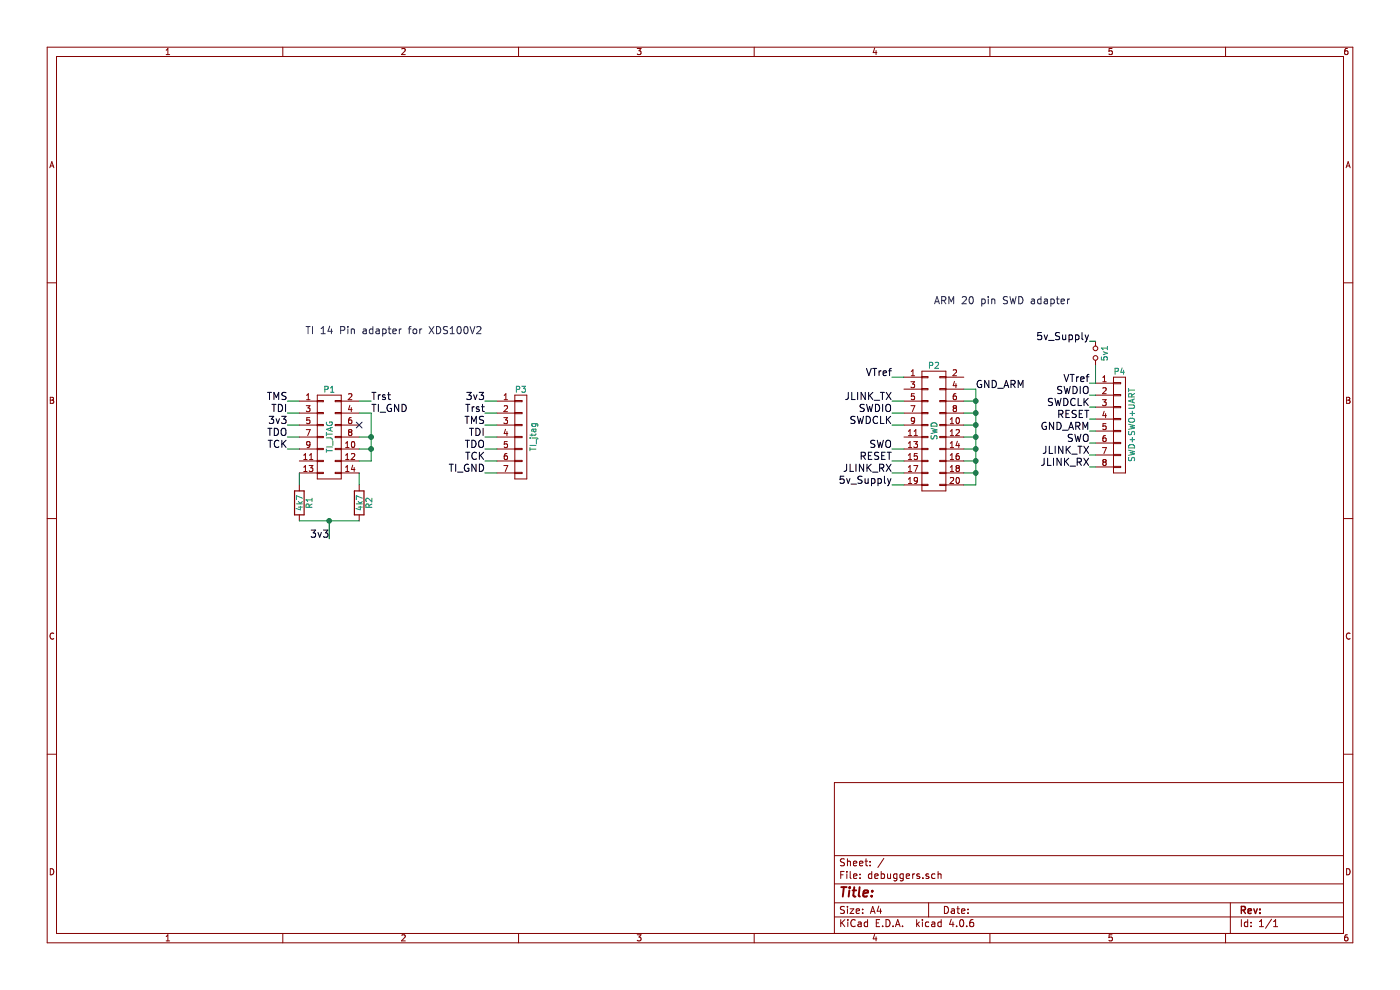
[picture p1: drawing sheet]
EESchema Schematic File Version 2
LIBS:power
LIBS:device
LIBS:transistors
LIBS:conn
LIBS:linear
LIBS:regul
LIBS:74xx
LIBS:cmos4000
LIBS:adc-dac
LIBS:memory
LIBS:xilinx
LIBS:microcontrollers
LIBS:dsp
LIBS:microchip
LIBS:analog_switches
LIBS:motorola
LIBS:texas
LIBS:intel
LIBS:audio
LIBS:interface
LIBS:digital-audio
LIBS:philips
LIBS:display
LIBS:cypress
LIBS:siliconi
LIBS:opto
LIBS:atmel
LIBS:contrib
LIBS:valves
LIBS:debuggers-cache
EELAYER 25 0
EELAYER END
$Descr A4 11693 8268
encoding utf-8
Sheet 1 1
Title ""
Date ""
Rev ""
Comp ""
Comment1 ""
Comment2 ""
Comment3 ""
Comment4 ""
$EndDescr
$Comp
L CONN_02X10 P2
U 1 1
P 7800 3600
F 0 "P2" H 7800 4150 50  0000 C CNN
F 1 "SWD" V 7800 3600 50  0000 C CNN
F 2 "Pin_Headers:Pin_Header_Straight_2x10_Pitch2.54mm" H 7800 2400 50  0001 C CNN
F 3 "" H 7800 2400 50  0000 C CNN
	1    7800 3600
	1    0    0    -1  
$EndComp
$Comp
L CONN_02X07 P1
U 1 1
P 2750 3650
F 0 "P1" H 2750 4050 50  0000 C CNN
F 1 "TI_JTAG" V 2750 3650 50  0000 C CNN
F 2 "Pin_Headers:Pin_Header_Straight_1x02_Pitch2.00mm" H 2750 2450 50  0001 C CNN
F 3 "" H 2750 2450 50  0000 C CNN
	1    2750 3650
	1    0    0    -1  
$EndComp
$Comp
L CONN_01X07 P3
U 1 1
P 4350 3650
F 0 "P3" H 4350 4050 50  0000 C CNN
F 1 "TI_jtag" V 4450 3650 50  0000 C CNN
F 2 "Pin_Headers:Pin_Header_Straight_1x29_Pitch2.00mm_SMD_Pin1Right" H 4350 3650 50  0001 C CNN
F 3 "" H 4350 3650 50  0000 C CNN
	1    4350 3650
	1    0    0    -1  
$EndComp
$Comp
L CONN_01X08 P4
U 1 1
P 9350 3550
F 0 "P4" H 9350 4000 50  0000 C CNN
F 1 "SWD+SWO+UART" V 9450 3550 50  0000 C CNN
F 2 "Pin_Headers:Pin_Header_Straight_1x08_Pitch2.54mm" H 9350 3550 50  0001 C CNN
F 3 "" H 9350 3550 50  0000 C CNN
	1    9350 3550
	1    0    0    -1  
$EndComp
Text Label 7450 3150 2    60   ~ 0
VTref
Text Label 8150 3250 0    60   ~ 0
GND_ARM
Text Label 7450 3450 2    60   ~ 0
SWDIO
Text Label 7450 3550 2    60   ~ 0
SWDCLK
Text Label 7450 3750 2    60   ~ 0
SWO
Text Label 7450 3850 2    60   ~ 0
RESET
Text Label 9100 3200 2    60   ~ 0
VTref
Text Label 9100 3300 2    60   ~ 0
SWDIO
Text Label 9100 3400 2    60   ~ 0
SWDCLK
Text Label 9100 3500 2    60   ~ 0
RESET
Text Label 9100 3600 2    60   ~ 0
GND_ARM
Text Label 9100 3700 2    60   ~ 0
SWO
Wire Wire Line
	9100 3200 9150 3200
Wire Wire Line
	9150 3300 9100 3300
Wire Wire Line
	9150 3400 9100 3400
Wire Wire Line
	9100 3500 9150 3500
Wire Wire Line
	9150 3600 9100 3600
Wire Wire Line
	9100 3700 9150 3700
Wire Wire Line
	7550 3150 7450 3150
Wire Wire Line
	7550 3450 7450 3450
Wire Wire Line
	7450 3550 7550 3550
Wire Wire Line
	7550 3750 7450 3750
Wire Wire Line
	7450 3850 7550 3850
Wire Wire Line
	8050 3250 8150 3250
Wire Wire Line
	8150 3250 8150 4050
Wire Wire Line
	8150 4050 8050 4050
Wire Wire Line
	8050 3950 8150 3950
Connection ~ 8150 3950
Wire Wire Line
	8050 3850 8150 3850
Connection ~ 8150 3850
Wire Wire Line
	8050 3750 8150 3750
Connection ~ 8150 3750
Wire Wire Line
	8050 3650 8150 3650
Connection ~ 8150 3650
Wire Wire Line
	8050 3550 8150 3550
Connection ~ 8150 3550
Wire Wire Line
	8050 3450 8150 3450
Connection ~ 8150 3450
Wire Wire Line
	8050 3350 8150 3350
Connection ~ 8150 3350
Text Label 7450 3350 2    60   ~ 0
JLINK_TX
Text Label 7450 3950 2    60   ~ 0
JLINK_RX
Text Label 7450 4050 2    60   ~ 0
5v_Supply
Wire Wire Line
	7550 3350 7450 3350
Wire Wire Line
	7550 3950 7450 3950
Wire Wire Line
	7450 4050 7550 4050
Text Label 9100 2850 2    60   ~ 0
5v_Supply
Text Label 9100 3800 2    60   ~ 0
JLINK_TX
Text Label 9100 3900 2    60   ~ 0
JLINK_RX
Wire Wire Line
	9150 3800 9100 3800
Wire Wire Line
	9150 3900 9100 3900
$Comp
L Jumper_NO_Small 5v1
U 1 1
P 9150 2950
F 0 "5v1" H 9150 3030 50  0000 C CNN
F 1 "Jumper_NO_Small" H 9160 2890 50  0001 C CNN
F 2 "Pin_Headers:Pin_Header_Straight_1x02_Pitch2.54mm" H 9150 2950 50  0001 C CNN
F 3 "" H 9150 2950 50  0000 C CNN
	1    9150 2950
	0    1    1    0   
$EndComp
Wire Wire Line
	9150 2850 9100 2850
Wire Wire Line
	9150 3200 9150 3050
Text Label 2400 3350 2    60   ~ 0
TMS
Text Label 2400 3450 2    60   ~ 0
TDI
Text Label 2400 3550 2    60   ~ 0
3v3
Text Label 2400 3650 2    60   ~ 0
TDO
Text Label 2400 3750 2    60   ~ 0
TCK
Text Label 3100 3350 0    60   ~ 0
Trst
Text Label 3100 3450 0    60   ~ 0
TI_GND
$Comp
L R R1
U 1 1
P 2500 4200
F 0 "R1" V 2580 4200 50  0000 C CNN
F 1 "4k7" V 2500 4200 50  0000 C CNN
F 2 "Relays_THT:Relay_SPDT_PotterBrumfield_T9AP5D52_12V30A" V 2430 4200 50  0001 C CNN
F 3 "" H 2500 4200 50  0000 C CNN
	1    2500 4200
	1    0    0    -1  
$EndComp
$Comp
L R R2
U 1 1
P 3000 4200
F 0 "R2" V 3080 4200 50  0000 C CNN
F 1 "4k7" V 3000 4200 50  0000 C CNN
F 2 "Relays_THT:Relay_SPDT_PotterBrumfield_T9AP5D52_12V30A" V 2930 4200 50  0001 C CNN
F 3 "" H 3000 4200 50  0000 C CNN
	1    3000 4200
	1    0    0    -1  
$EndComp
Wire Wire Line
	3100 3450 3000 3450
Wire Wire Line
	3000 3850 3100 3850
Wire Wire Line
	3100 3850 3100 3450
Wire Wire Line
	3000 3650 3100 3650
Connection ~ 3100 3650
Wire Wire Line
	3000 3750 3100 3750
Connection ~ 3100 3750
Wire Wire Line
	3000 3950 3000 4050
Wire Wire Line
	2500 3950 2500 4050
Wire Wire Line
	2500 4350 3000 4350
Wire Wire Line
	2400 3750 2500 3750
Wire Wire Line
	2400 3650 2500 3650
Wire Wire Line
	2400 3550 2500 3550
Wire Wire Line
	2400 3450 2500 3450
Wire Wire Line
	2400 3350 2500 3350
Text Label 4050 3850 2    60   ~ 0
TCK
Text Label 4050 3750 2    60   ~ 0
TDO
Text Label 4050 3650 2    60   ~ 0
TDI
Text Label 4050 3550 2    60   ~ 0
TMS
Text Label 4050 3450 2    60   ~ 0
Trst
Text Label 4050 3950 2    60   ~ 0
TI_GND
Text Label 4050 3350 2    60   ~ 0
3v3
Wire Wire Line
	4150 3350 4050 3350
Wire Wire Line
	4150 3950 4050 3950
Text Label 2750 4500 2    60   ~ 0
3v3
Wire Wire Line
	2750 4500 2750 4350
Connection ~ 2750 4350
Wire Wire Line
	4150 3850 4050 3850
Wire Wire Line
	4150 3750 4050 3750
Wire Wire Line
	4150 3650 4050 3650
Wire Wire Line
	4150 3550 4050 3550
Wire Wire Line
	4150 3450 4050 3450
Wire Wire Line
	3100 3350 3000 3350
Text Notes 2550 2800 0    60   ~ 0
TI 14 Pin adapter for XDS100V2
Text Notes 7800 2550 0    60   ~ 0
ARM 20 pin SWD adapter
NoConn ~ 3000 3550
$EndSCHEMATC
